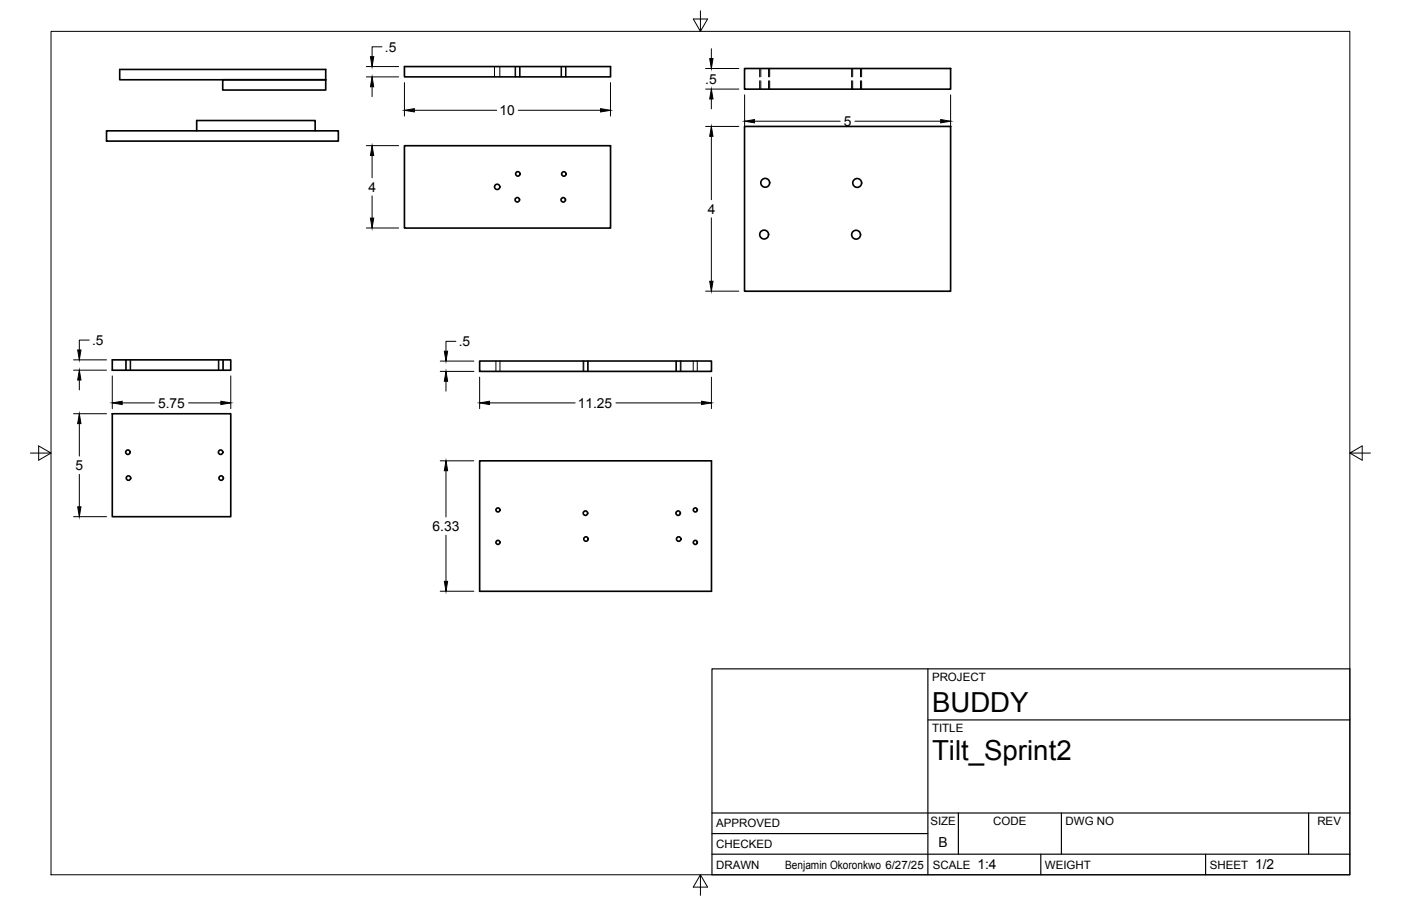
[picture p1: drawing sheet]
<svg xmlns="http://www.w3.org/2000/svg" width="432mm" height="279mm" viewBox="0 0 432 279" stroke-linecap="round" stroke-linejoin="round" font-family="sans-serif">
<!-- layer: Visible -->
<g fill="none" stroke="#000" stroke-width=".51">
<path d="M36.9 21.4h63.5v3.2h-63.5zM68.6 24.6h31.8v3.2h-31.8zM124.7 20.5h63.5v3.2h-63.5zM229.5 21.1h63.5v6.4h-63.5zM229.5 39h63.5v50.8h-63.5zM32.8 40.3h71.5v3.2h-71.5zM60.6 40.3v-3.1h36.5v3.1M124.7 44.9h63.5v25.4h-63.5zM34.6 111h36.5v3.2h-36.5zM147.8 111.3h71.5v3.2h-71.5zM34.6 127.6h36.5v31.7h-36.5zM147.8 142.1h71.5v40.3h-71.5z"/>
<circle cx="153.2" cy="57.6" r=".81"/>
<circle cx="159.6" cy="53.6" r=".69"/>
<circle cx="173.8" cy="53.6" r=".69"/>
<circle cx="235.8" cy="56.4" r="1.37"/>
<circle cx="264.2" cy="56.4" r="1.37"/>
<circle cx="159.4" cy="61.6" r=".69"/>
<circle cx="173.6" cy="61.6" r=".69"/>
<circle cx="235.5" cy="72.3" r="1.37"/>
<circle cx="263.9" cy="72.4" r="1.37"/>
<circle cx="39.4" cy="139.5" r=".69"/>
<circle cx="68" cy="139.5" r=".69"/>
<circle cx="39.6" cy="147.4" r=".69"/>
<circle cx="68.2" cy="147.4" r=".69"/>
<circle cx="153.5" cy="157.3" r=".62"/>
<circle cx="180.4" cy="158.3" r=".69"/>
<circle cx="209" cy="158.3" r=".69"/>
<circle cx="214.3" cy="157.3" r=".62"/>
<circle cx="153.5" cy="167.3" r=".62"/>
<circle cx="180.6" cy="166.2" r=".69"/>
<circle cx="209.2" cy="166.2" r=".69"/>
<circle cx="214.3" cy="167.3" r=".62"/>
</g>
<!-- layer: Hidden -->
<g fill="none" stroke="#000" stroke-width=".31">
<path d="M152.4 20.5v3.2M154.1 20.5v3.2M158.7 20.5v3.2M158.9 20.5v3.2M160.1 20.5v3.2M160.3 20.5v3.2M172.9 20.5v3.2M173.1 20.5v3.2M174.3 20.5v3.2M174.5 20.5v3.2M234.1 21.1v2.6M234.1 24.9v2.6"/>
<path d="M234.5 21.1v2.6M234.5 24.9v2.6M236.9 21.1v2.6M236.9 24.9v2.6M237.2 21.1v2.6M237.2 24.9v2.6M262.5 21.1v2.6M262.5 24.9v2.6M262.8 21.1v2.6M262.8 24.9v2.6M265.2 21.1v2.6M265.2 24.9v2.6"/>
<path d="M265.6 21.1v2.6M265.6 24.9v2.6M38.7 111v3.2M38.9 111v3.2M40.1 111v3.2M40.3 111v3.2M67.3 111v3.2M67.5 111v3.2M68.7 111v3.2M68.8 111v3.2M152.8 111.3v3.2M154.1 111.3v3.2"/>
<path d="M179.7 111.3v3.2M179.9 111.3v3.2M181.1 111.3v3.2M181.3 111.3v3.2M208.3 111.3v3.2M208.5 111.3v3.2M209.7 111.3v3.2M209.9 111.3v3.2M213.7 111.3v3.2M214.9 111.3v3.2"/>
</g>
<!-- layer: Border -->
<path d="M15.7 9.7h400.3v260.1h-400.3zM215.9 3.3v6.4l-2.2-3.8h4.4l-2.2 3.8M9.4 139.7h6.3l-3.8-2.2v4.4l3.8-2.2M416 139.7l3.8 2.2v-4.4l-3.8 2.2h6.4M215.9 269.8l2.2 3.8h-4.4l2.2-3.8v6.3" fill="none" stroke="#000" stroke-width=".31"/>
<!-- layer: Titleblock -->
<path d="M219.4 206.3h196.6v63.5h-196.6zM286 206.3v63.5M286 222h130M219.4 257.1h66.6M219.4 250.7h196.6M295.4 250.7v12.7M327.1 250.7v12.7M403.3 250.7v12.7M219.4 263.4h196.6M320.8 263.4v6.4M371.6 263.4v6.4" fill="none" stroke="#000" stroke-width=".36"/>
<!-- layer: FD_Dimensions -->
<g fill="none" stroke="#000" stroke-width=".31">
<path d="M117.7 14.4h-3v3.1M219.2 15v3.1M112.9 23.7h10M112.9 20.5h10M114.7 26.8v3M124.7 25.5v10.3M127.7 34h25.4M159.7 34h25.4M188.2 25.5v10.3M217.5 27.5h10.2M217.5 21.1h10.2M217.5 39h10.2"/>
<path d="M219.2 30.5v3.1M229.5 29.3v9.9M232.5 37.4h26.5M263.5 37.4h26.4M293 29.3v9.9M112.9 44.9h10M114.7 48v6.8M219.2 42v19.6M112.9 70.3h10M114.7 60.4v6.9M219.2 67.2v19.5M217.5 89.8h10.2"/>
<path d="M22.7 114.2h10.1M22.7 111h10.1M24.4 117.2v3M27.5 104.9h-3.1v3M34.6 115.9v10.1M71.1 115.9v10.1M135.7 114.5h10.3M135.7 111.4h10.3M137.5 117.6v3M140.5 105.3h-3v3M147.8 116.3v9.7M219.3 116.3v9.7"/>
<path d="M22.7 127.6h10.1M24.4 130.6v10.1M37.7 124.2h9.9M58.1 124.2h10M150.9 124.2h26.4M189.8 124.2h26.4M22.7 159.3h10.1M24.4 146.3v10M135.7 142.1h10.3M137.5 145.2v14.2M137.5 165.1v14.2M135.7 182.3h10.3"/>
</g>
<g fill="#000" stroke="#000" stroke-width=".31">
<path d="M114.2 17.5h1l-.5 3zM218.7 18.1h1.1l-.6 3zM114.7 23.7l.5 3.1h-1zM124.7 34l3-.5v1zM185.1 33.5l3.1 .5-3.1 .5zM219.2 27.5l.6 3h-1.1zM229.5 37.4l3-.5v1zM289.9 36.9l3.1 .5-3.1 .5zM114.7 44.9l.5 3.1h-1zM219.2 39l.6 3h-1.1zM114.2 67.3h1l-.5 3zM218.7 86.7h1.1l-.6 3.1z"/>
<path d="M24.4 114.2l.6 3h-1.1zM23.9 107.9h1.1l-.6 3.1zM137.5 114.5l.5 3.1h-1.1zM136.9 108.3h1.1l-.5 3.1zM24.4 127.6l.6 3h-1.1zM34.6 124.2l3.1-.5v1.1zM68.1 123.7l3 .5-3 .6zM147.8 124.2l3.1-.5v1.1zM216.2 123.7l3.1 .5-3.1 .6zM23.9 156.3h1.1l-.6 3zM137.5 142.1l.5 3.1h-1.1zM136.9 179.3h1.1l-.5 3z"/>
</g>
<g font-size="8.5">
<text x="287.3" y="219.5">BUDDY</text>
<text x="287.3" y="234.5">Tilt_Sprint2</text>
</g>
<g font-size="4.3">
<text x="118.6" y="15.9">.5</text>
<text x="217.4" y="25.8">.5</text>
<text x="153.9" y="35.5">10</text>
<text x="260.1" y="38.9">5</text>
<text x="113.6" y="59.1">4</text>
<text x="218.1" y="65.9">4</text>
<text x="28.4" y="106.4">.5</text>
<text x="141.4" y="106.8">.5</text>
<text x="48.7" y="125.8">5.75</text>
<text x="178.1" y="125.8">11.25</text>
<text x="23.3" y="145">5</text>
<text x="133.3" y="163.7">6.33</text>
<text x="289.3" y="261.2">B</text>
<text x="301.2" y="268.1">1:4</text>
<text x="386.8" y="268.1">1/2</text>
</g>
<g font-size="3.5">
<text x="287.3" y="210.1">PROJECT</text>
<text x="287.3" y="225.8">TITLE</text>
<text x="220.7" y="255.2">APPROVED</text>
<text x="286.7" y="254.5">SIZE</text>
<text x="306.1" y="254.5">CODE</text>
<text x="328.4" y="254.5">DWG NO</text>
<text x="406" y="254.5">REV</text>
<text x="220.7" y="261.5">CHECKED</text>
<text x="220.7" y="267.9">DRAWN</text>
<text x="242" y="267.9">Benjamin Okoronkwo 6/27/25</text>
<text x="287.5" y="267.9">SCALE</text>
<text x="322.1" y="267.9">WEIGHT</text>
<text x="372.9" y="267.9">SHEET</text>
</g>
</svg>
